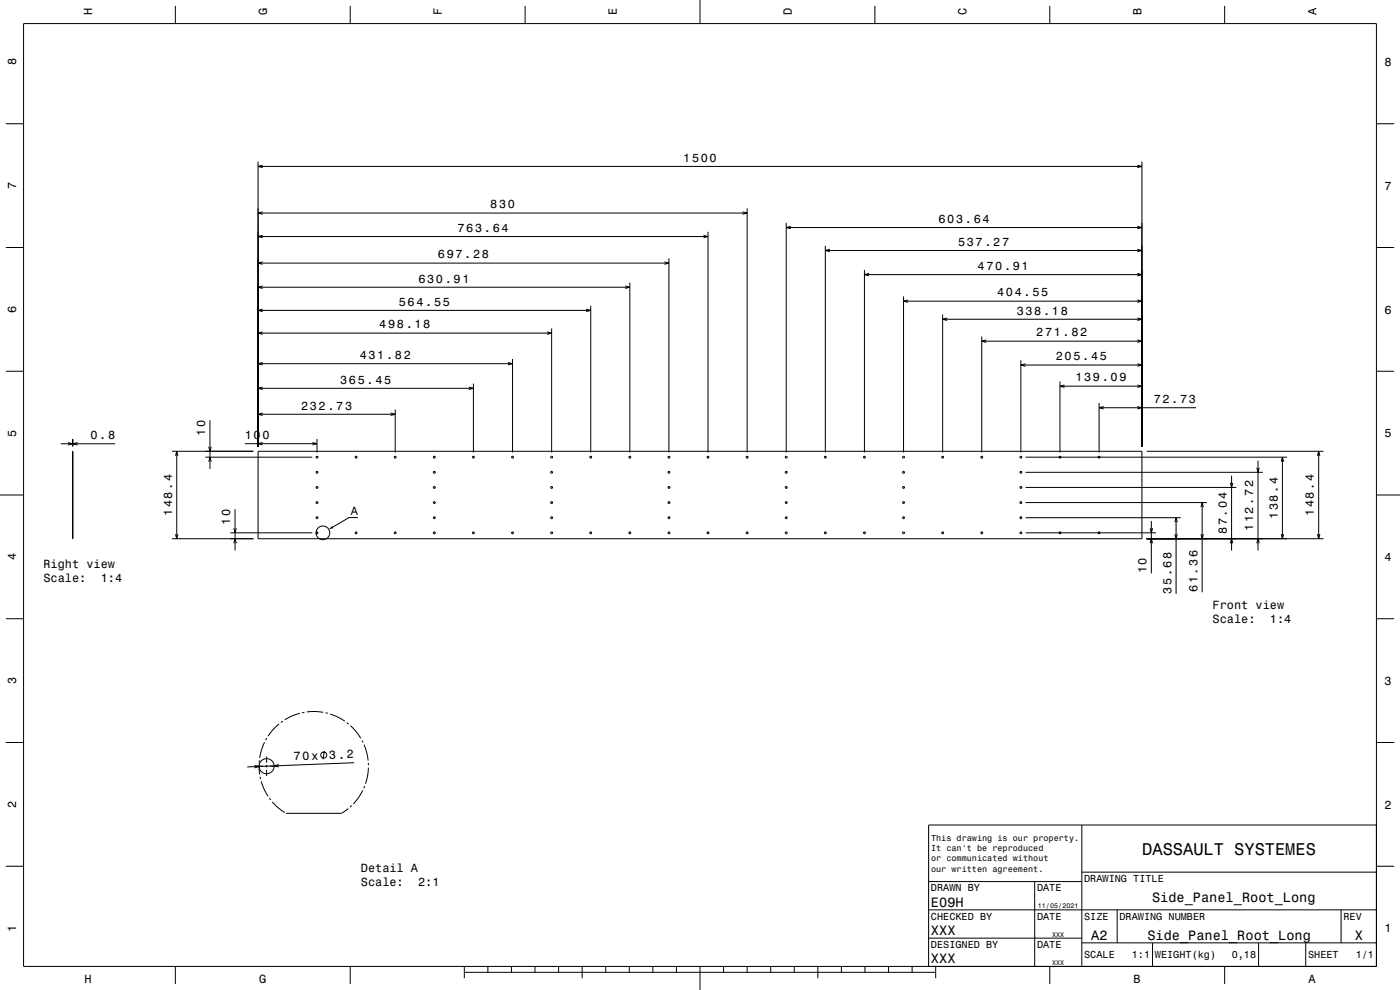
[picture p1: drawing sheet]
<svg xmlns="http://www.w3.org/2000/svg" width="594mm" height="420mm" viewBox="0 0 594 420" stroke-linecap="round" stroke-linejoin="round" font-family="sans-serif">
<g fill="none" stroke="#000" stroke-width=".42">
<path d="M10 10h574v400h-574zM74.4 2.5v7.5M148.6 2.5v7.5M222.8 2.5v7.5M297 0v10M371.2 2.5v7.5M445.4 2.5v7.5M519.6 2.5v7.5M2.5 52.5h7.5M584 52.5h7.5M109.5 68.6v120.9M109.5 70.6h375"/>
<path d="M111.4 70.1l-1.9 .5 1.9 .5M482.6 70.1l1.9 .5-1.9 .5M484.5 68.6v120.9M109.5 90.4h207.5M111.4 99.8l-1.9 .5 1.9 .6M111.4 89.9l-1.9 .5 1.9 .5M298.5 99.8l1.9 .5-1.9 .6M300.4 98.3v93.7M315.1 89.9l1.9 .5-1.9 .5M317 88.4v103.6M333.6 94.5v97.5M333.6 96.5h150.9"/>
<path d="M335.5 96l-1.9 .5 1.9 .5M482.6 96l1.9 .5-1.9 .5M2.5 105h7.5M109.5 100.3h190.9M109.5 111.6h174.3M111.4 111.1l-1.9 .5 1.9 .5M267.2 119.9v72.1M281.9 111.1l1.9 .5-1.9 .5M283.8 109.6v82.4M350.2 104.3v87.7M350.2 106.3h134.3M352.1 105.7l-1.9 .6 1.9 .5"/>
<path d="M366.8 114.5v77.5M366.8 116.5h117.7M368.7 116l-1.9 .5 1.9 .5M482.6 116l1.9 .5-1.9 .5M482.6 105.7l1.9 .6-1.9 .5M584 105h7.5M109.5 131.7h141.1M109.5 121.9h157.7M111.4 131.2l-1.9 .5 1.9 .5M111.4 121.3l-1.9 .6 1.9 .5M234 139.3v52.7M248.7 131.2l1.9 .5-1.9 .5"/>
<path d="M250.6 129.7v62.3M265.3 121.3l1.9 .6-1.9 .5M383.4 125.8v66.2M383.4 127.8h101.1M385.3 127.3l-1.9 .5 1.9 .5M400 133.4v58.6M400 135.4h84.5M401.9 134.9l-1.9 .5 1.9 .6M482.6 134.9l1.9 .5-1.9 .6M482.6 127.3l1.9 .5-1.9 .5M2.5 157.5h7.5M109.5 141.3h124.5"/>
<path d="M109.5 154.3h108M111.4 140.8l-1.9 .5 1.9 .5M111.4 153.8l-1.9 .5 1.9 .5M215.5 153.8l2 .5-2 .5M217.5 152.3v39.7M232.1 140.8l1.9 .5-1.9 .5M416.5 142.7v49.3M416.5 144.7h68M418.5 144.2l-2 .5 2 .6M433.1 152.9v39.1M433.1 154.9h51.4M435.1 154.3l-2 .6 2 .5"/>
<path d="M482.6 154.3l1.9 .6-1.9 .5M482.6 144.2l1.9 .5-1.9 .6M584 157.5h7.5M89.1 178.3v20.7M109.5 175.7h58.2M109.5 164.7h91.4M111.4 175.2l-1.9 .5 1.9 .6M111.4 164.2l-1.9 .5 1.9 .6M165.7 175.2l2 .5-2 .6M167.7 173.7v18.3M198.9 164.2l2 .5-2 .6M200.9 162.7v29.3"/>
<path d="M449.7 161.8v30.2M449.7 163.8h34.8M451.7 163.3l-2 .5 2 .6M466.3 171v21M466.3 173h41.2M468.2 172.5l-1.9 .5 1.9 .5M482.6 172.5l1.9 .5-1.9 .5M482.6 163.3l1.9 .5-1.9 .6M25.8 188.3h23.1M28.8 187.8l2 .5-2 .5M30.8 191.5l.2 37.1zM30.8 186.3v3.2"/>
<path d="M31 186.3v3.2M32.9 187.8l-1.9 .5 1.9 .5M73 191.5h34.5M74.5 193.4l.5-1.9 .5 1.9M75 191.5v37.1M87.1 194h45.4M88.6 195.9l.5-1.9 .5 1.9M88.6 189.5l.5 2 .5-2M103.9 188.2h30.6M109.5 191.5h375v37.1h-375zM111.4 187.7l-1.9 .5 1.9 .6M132.6 187.7l1.9 .5-1.9 .6"/>
<path d="M134.5 186.2v5.8M435.1 194h111M486.5 191.5h75M533.2 198.4l.5 2 .6-2M533.7 195.4v38.2M543.6 195.9l.5-1.9 .5 1.9M544.1 194v34.6M559 193.4l.5-1.9 .5 1.9M559.5 191.5v37.1M0 210h10M99.7 216v17.6M151.9 219.6h-3.8l-6.9 4"/>
<path d="M435.1 219.6h65.9M435.1 213.2h77M435.1 206.8h89.4M435.1 200.4h100.6M499 219.6v32.4M509.5 215.1l.6-1.9 .5 1.9M510.1 213.2v38.1M522 204.9l.5 1.9 .6-1.9M522.5 201.8v31.8M584 210h10M73 228.6h34.5M74.5 226.6l.5 2 .5-2"/>
<path d="M97.7 226.1h34.8M99.2 230.5l.5-1.9 .5 1.9M99.2 224.1l.5 2 .5-2M435.1 226.1h55.4M486.5 228.6h75M488 230.5l.5-1.9 .5 1.9M488 224.1l.5 2 .5-2M488.5 221.1v22.2M498.5 226.6l.5 2 .5-2M498.5 221.6l.5-2 .5 2M509.5 226.6l.6 2 .5-2M522 230.5l.5-1.9 .6 1.9"/>
<path d="M533.2 230.5l.5-1.9 .6 1.9M543.6 226.6l.5 2 .5-2M559 226.6l.5 2 .5-2M2.5 262.5h7.5M584 262.5h7.5M2.5 315h7.5M112.2 314.9l-1.2 3.3-.8 3.4M113.2 313.2l-.5 .8M118.4 307.1l-2.5 2.4-2.2 2.8M120 305.9l-.8 .6M127.2 302.6l-3.5 1.2-2.9 1.6M129.2 302.2l-1 .2"/>
<path d="M130.2 302l3.2-.1 3.7 .3M137.6 318.6l-.5 3.5M138.1 302.4l1 .2M140.1 302.9l3.2 1.3 3 1.8M147.1 306.6l.8 .6M148.7 307.8l2.4 2.6 2 2.8M153.6 314.1l.4 .9M154.4 315.9l1.2 3.3 .6 3.5M584 315h7.5M108 324.7l1.9 .5-1.9 .6M109 325.1h2.6M109.9 324.6l.3 3.9"/>
<path d="M110 322.6v1M110.3 329.5l.3 1M110.8 331.5l1.2 3.2 1.7 3.1M112.6 325.1h1M113.1 320.9v2.7M113.1 324.6v1M113.1 326.6v2.6M114.3 338.6l.6 .8M114.6 325.1h2.7M118.2 324.3l-1.9 .6 2 .5M150.3 323.6l-45.4 1.8M153.9 335.3l-1.6 2.8-2.4 2.9"/>
<path d="M154.7 333.5l-.3 .9M156.3 323.7v1M156.3 325.7l-.4 3.4-.8 3.4M115.5 340.2l2.5 2.5 2.8 2M121.3 345l.1 .1M147.7 343.1l-2.8 2h-23.5M149.2 341.7l-.7 .7M459 350v60M584 350h-190v60M2.5 367.5h7.5M394 374h65M439 374v36"/>
<path d="M459 370h125M584 367.5h7.5M394 398h65M394 386h190M474 386v14M569 386v14M74.4 410v7.5M148.6 410v7.5M197 412.5h200M197 410v5M207 410v2.5M217 410v2.5"/>
<path d="M227 410v2.5M237 410v2.5M247 410v5M257 410v2.5M267 410v2.5M277 410v2.5M287 410v2.5M297 410v10M307 410v2.5M317 410v2.5M327 410v2.5M337 410v2.5"/>
<path d="M347 410v5M357 410v2.5M367 410v2.5M377 410v2.5M387 410v2.5M397 410v5M445.4 410v7.5M459 400h125M489 400v10M519.6 410v7.5M534 400v10M554 400v10"/>
<circle cx="134.5" cy="194" r=".4"/>
<circle cx="151.1" cy="194" r=".4"/>
<circle cx="167.7" cy="194" r=".4"/>
<circle cx="184.3" cy="194" r=".4"/>
<circle cx="200.9" cy="194" r=".4"/>
<circle cx="217.5" cy="194" r=".4"/>
<circle cx="234" cy="194" r=".4"/>
<circle cx="250.6" cy="194" r=".4"/>
<circle cx="267.2" cy="194" r=".4"/>
<circle cx="283.8" cy="194" r=".4"/>
<circle cx="300.4" cy="194" r=".4"/>
<circle cx="317" cy="194" r=".4"/>
<circle cx="333.6" cy="194" r=".4"/>
<circle cx="350.2" cy="194" r=".4"/>
<circle cx="366.8" cy="194" r=".4"/>
<circle cx="383.4" cy="194" r=".4"/>
<circle cx="400" cy="194" r=".4"/>
<circle cx="416.5" cy="194" r=".4"/>
<circle cx="433.1" cy="194" r=".4"/>
<circle cx="449.7" cy="194" r=".4"/>
<circle cx="466.3" cy="194" r=".4"/>
<circle cx="134.5" cy="200.4" r=".4"/>
<circle cx="134.5" cy="219.6" r=".4"/>
<circle cx="134.5" cy="213.2" r=".4"/>
<circle cx="134.5" cy="206.8" r=".4"/>
<circle cx="184.3" cy="200.4" r=".4"/>
<circle cx="184.3" cy="219.6" r=".4"/>
<circle cx="184.3" cy="213.2" r=".4"/>
<circle cx="184.3" cy="206.8" r=".4"/>
<circle cx="234" cy="200.4" r=".4"/>
<circle cx="234" cy="219.6" r=".4"/>
<circle cx="234" cy="213.2" r=".4"/>
<circle cx="234" cy="206.8" r=".4"/>
<circle cx="283.8" cy="200.4" r=".4"/>
<circle cx="283.8" cy="219.6" r=".4"/>
<circle cx="283.8" cy="213.2" r=".4"/>
<circle cx="283.8" cy="206.8" r=".4"/>
<circle cx="333.6" cy="200.4" r=".4"/>
<circle cx="333.6" cy="219.6" r=".4"/>
<circle cx="333.6" cy="213.2" r=".4"/>
<circle cx="333.6" cy="206.8" r=".4"/>
<circle cx="383.4" cy="200.4" r=".4"/>
<circle cx="383.4" cy="219.6" r=".4"/>
<circle cx="383.4" cy="213.2" r=".4"/>
<circle cx="383.4" cy="206.8" r=".4"/>
<circle cx="433.1" cy="200.4" r=".4"/>
<circle cx="433.1" cy="219.6" r=".4"/>
<circle cx="433.1" cy="213.2" r=".4"/>
<circle cx="433.1" cy="206.8" r=".4"/>
<circle cx="134.5" cy="226.1" r=".4"/>
<circle cx="137" cy="226.1" r="2.9"/>
<circle cx="151.1" cy="226.1" r=".4"/>
<circle cx="167.7" cy="226.1" r=".4"/>
<circle cx="184.3" cy="226.1" r=".4"/>
<circle cx="200.9" cy="226.1" r=".4"/>
<circle cx="217.5" cy="226.1" r=".4"/>
<circle cx="234" cy="226.1" r=".4"/>
<circle cx="250.6" cy="226.1" r=".4"/>
<circle cx="267.2" cy="226.1" r=".4"/>
<circle cx="283.8" cy="226.1" r=".4"/>
<circle cx="300.4" cy="226.1" r=".4"/>
<circle cx="317" cy="226.1" r=".4"/>
<circle cx="333.6" cy="226.1" r=".4"/>
<circle cx="350.2" cy="226.1" r=".4"/>
<circle cx="366.8" cy="226.1" r=".4"/>
<circle cx="383.4" cy="226.1" r=".4"/>
<circle cx="400" cy="226.1" r=".4"/>
<circle cx="416.5" cy="226.1" r=".4"/>
<circle cx="433.1" cy="226.1" r=".4"/>
<circle cx="449.7" cy="226.1" r=".4"/>
<circle cx="466.3" cy="226.1" r=".4"/>
<circle cx="113.1" cy="325.1" r="3.2"/>
<circle cx="137.4" cy="320.3" r="1.28"/>
</g>
<path d="M140.9 223.2l.5 .9-1.9 .5z" fill-rule="evenodd" fill="#000"/>
<text font-size="7.2" x="484.6" y="362.6">DASSAULT SYSTEMES</text>
<g font-size="5.8">
<text x="488.8" y="382.5">Side_Panel_Root_Long</text>
<text x="395" y="384.6">E09H</text>
<text x="395" y="396.6">XXX</text>
<text x="463" y="398.6">A2</text>
<text x="486.8" y="398.6">Side_Panel_Root_Long</text>
<text x="574.8" y="398.6">X</text>
<text x="395" y="408.6">XXX</text>
</g>
<g font-size="5">
<text x="39.1" y="6.5" transform="rotate(-90 39.1 6.5)">H</text>
<text x="113.3" y="6.5" transform="rotate(-90 113.3 6.5)">G</text>
<text x="187.5" y="6.5" transform="rotate(-90 187.5 6.5)">F</text>
<text x="261.7" y="6.5" transform="rotate(-90 261.7 6.5)">E</text>
<text x="335.9" y="6.5" transform="rotate(-90 335.9 6.5)">D</text>
<text x="410.1" y="6.5" transform="rotate(-90 410.1 6.5)">C</text>
<text x="484.3" y="6.5" transform="rotate(-90 484.3 6.5)">B</text>
<text x="558.5" y="6.5" transform="rotate(-90 558.5 6.5)">A</text>
<text x="6.8" y="27.8" transform="rotate(-90 6.8 27.8)">8</text>
<text x="587.5" y="28.1">8</text>
<text x="289.9" y="68.6">1500</text>
<text x="6.8" y="80.3" transform="rotate(-90 6.8 80.3)">7</text>
<text x="587.5" y="80.6">7</text>
<text x="208" y="88.4">830</text>
<text x="398.2" y="94.5">603.64</text>
<text x="194.1" y="98.3">763.64</text>
<text x="406.5" y="104.3">537.27</text>
<text x="185.8" y="109.6">697.28</text>
<text x="177.5" y="119.9">630.91</text>
<text x="414.8" y="114.5">470.91</text>
<text x="423.1" y="125.8">404.55</text>
<text x="169.2" y="129.7">564.55</text>
<text x="6.8" y="132.8" transform="rotate(-90 6.8 132.8)">6</text>
<text x="431.4" y="133.4">338.18</text>
<text x="587.5" y="133.1">6</text>
<text x="160.9" y="139.3">498.18</text>
<text x="439.7" y="142.7">271.82</text>
<text x="152.6" y="152.3">431.82</text>
<text x="448" y="152.9">205.45</text>
<text x="456.3" y="161.8">139.09</text>
<text x="144.3" y="162.7">365.45</text>
<text x="127.7" y="173.7">232.73</text>
<text x="489.5" y="171">72.73</text>
<text x="6.8" y="185.3" transform="rotate(-90 6.8 185.3)">5</text>
<text x="87.1" y="185" transform="rotate(-90 87.1 185)">10</text>
<text x="587.5" y="185.6">5</text>
<text x="38.4" y="186.3">0.8</text>
<text x="103.9" y="186.2">100</text>
<text x="73" y="219" transform="rotate(-90 73 219)">148.4</text>
<text x="148.8" y="218.4">A</text>
<text x="542.1" y="220.2" transform="rotate(-90 542.1 220.2)">138.4</text>
<text x="557.5" y="219" transform="rotate(-90 557.5 219)">148.4</text>
<text x="97.7" y="222.8" transform="rotate(-90 97.7 222.8)">10</text>
<text x="520.5" y="226.7" transform="rotate(-90 520.5 226.7)">87.04</text>
<text x="531.7" y="225.3" transform="rotate(-90 531.7 225.3)">112.72</text>
<text x="6.8" y="237.8" transform="rotate(-90 6.8 237.8)">4</text>
<text x="587.5" y="238.1">4</text>
<text x="18.5" y="240.9">Right view</text>
<text x="486.5" y="243.3" transform="rotate(-90 486.5 243.3)">10</text>
<text x="18.5" y="247">Scale:</text>
<text x="42.7" y="247">1:4</text>
<text x="497" y="252" transform="rotate(-90 497 252)">35.68</text>
<text x="508.1" y="251.3" transform="rotate(-90 508.1 251.3)">61.36</text>
<text x="514.5" y="258.4">Front view</text>
<text x="514.5" y="264.5">Scale:</text>
<text x="538.8" y="264.5">1:4</text>
<text x="6.8" y="290.3" transform="rotate(-90 6.8 290.3)">3</text>
<text x="587.5" y="290.6">3</text>
<text x="124.7" y="322.6" transform="rotate(-2 124.7 322.6)">70x</text>
<text x="139.7" y="322" transform="rotate(-2 139.7 322)">3.2</text>
<text x="6.8" y="342.8" transform="rotate(-90 6.8 342.8)">2</text>
<text x="587.5" y="343.1">2</text>
<text x="153.1" y="369.9">Detail A</text>
<text x="153.1" y="376">Scale:</text>
<text x="177.4" y="376">2:1</text>
<text x="6.8" y="395.3" transform="rotate(-90 6.8 395.3)">1</text>
<text x="587.5" y="395.6">1</text>
<text x="35.8" y="416.8">H</text>
<text x="110" y="416.8">G</text>
<text x="481" y="416.8">B</text>
<text x="555.2" y="416.8">A</text>
</g>
<g font-size="4.3">
<text x="460" y="374.2">DRAWING TITLE</text>
<text x="395" y="378.2">DRAWN BY</text>
<text x="440" y="378.2">DATE</text>
<text x="395" y="390.2">CHECKED BY</text>
<text x="440" y="390.2">DATE</text>
<text x="460" y="390.2">SIZE</text>
<text x="475" y="390.2">DRAWING NUMBER</text>
<text x="570" y="390.2">REV</text>
<text x="395" y="402.2">DESIGNED BY</text>
<text x="440" y="402.2">DATE</text>
<text x="460" y="406.6">SCALE</text>
<text x="480.2" y="406.6">1:1</text>
<text x="490" y="406.6">WEIGHT(kg)</text>
<text x="522.6" y="406.6">0,18</text>
<text x="555" y="406.6">SHEET</text>
<text x="575.2" y="406.6">1/1</text>
</g>
<g font-size="3.6">
<text x="395.1" y="356.8">This drawing is our property.</text>
<text x="395.1" y="361.2">It can't be reproduced</text>
<text x="395.1" y="365.5">or communicated without</text>
<text x="395.1" y="369.8">our written agreement.</text>
</g>
<g font-size="2.9">
<text x="440.3" y="385.3">11/05/2021</text>
<text x="446.4" y="397.3">XXX</text>
<text x="446.4" y="409.3">XXX</text>
</g>
</svg>
